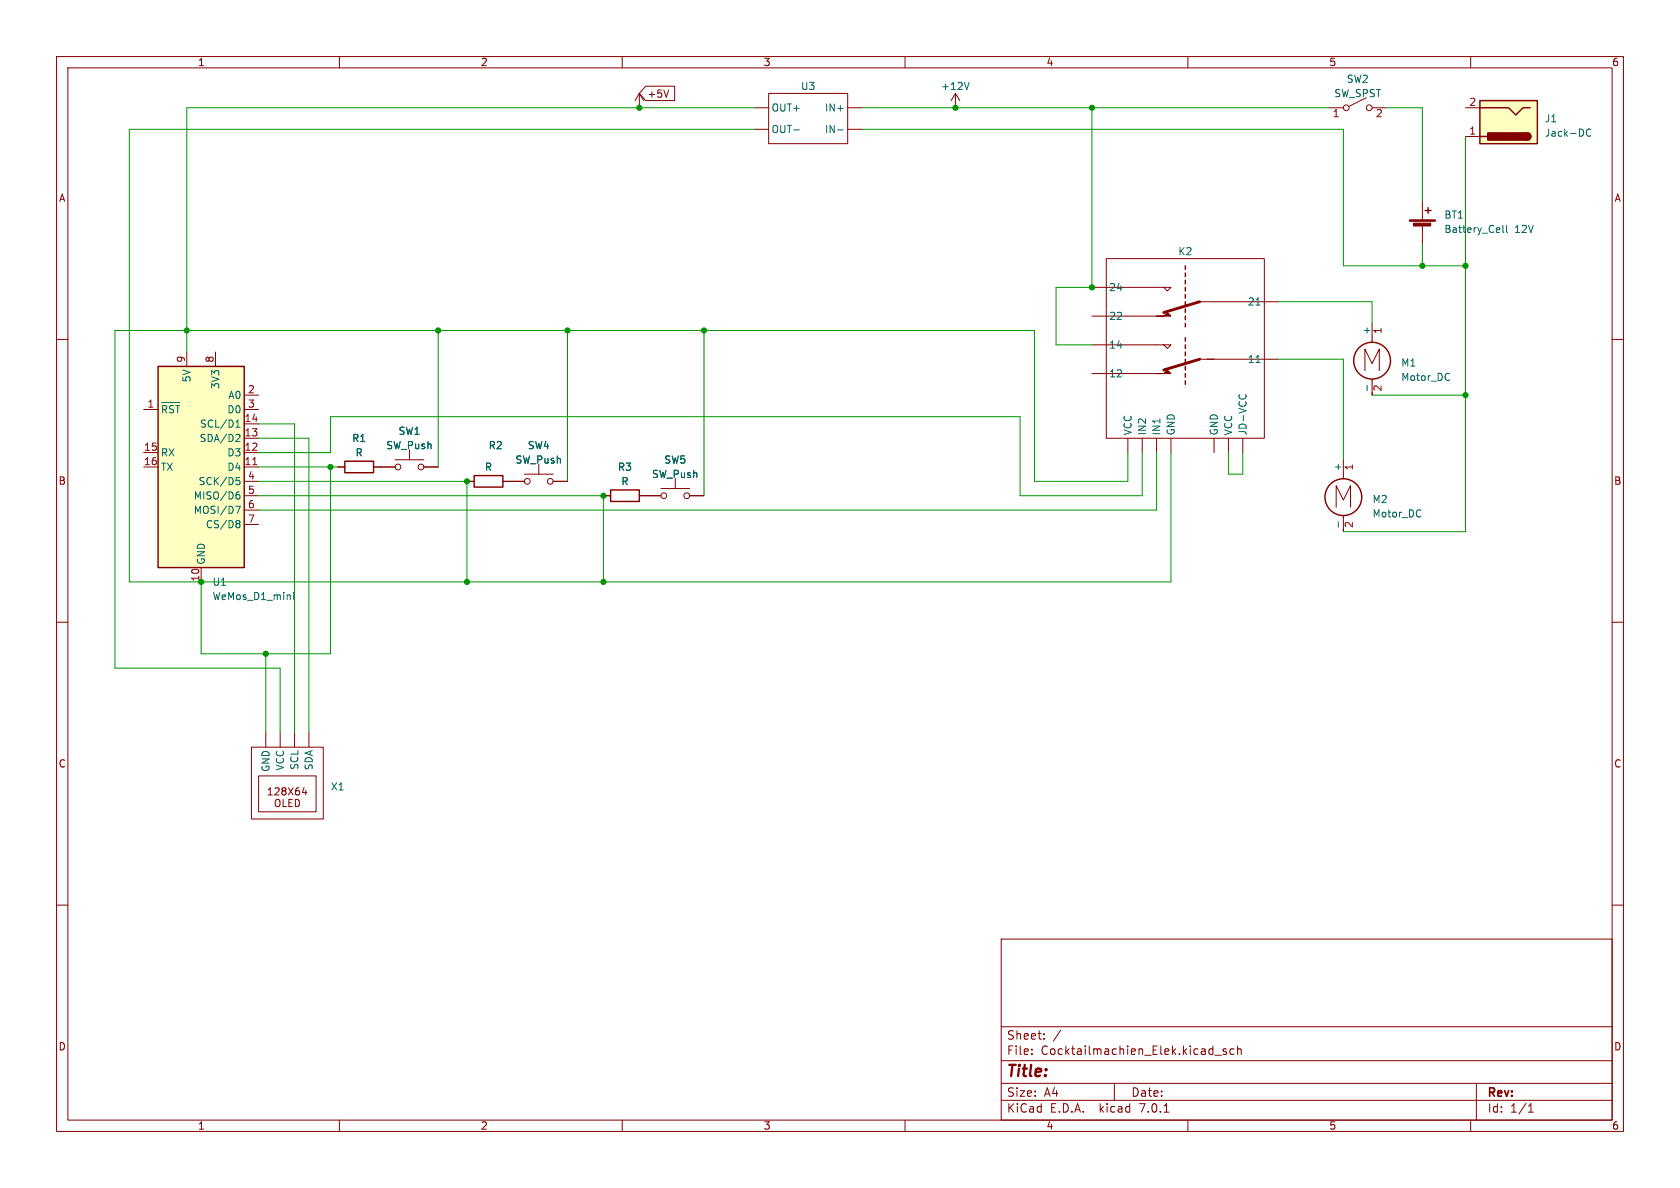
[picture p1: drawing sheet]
<svg xmlns="http://www.w3.org/2000/svg" width="297mm" height="210mm" viewBox="0 0 297 210" stroke-linecap="round" stroke-linejoin="round" font-family="sans-serif">
<g fill="none" stroke="#840000" stroke-width=".18">
<path d="M10 10h277v190h-277zM12 12h273v186h-273zM60 10v2M110 10v2M113 16.5l-.7 1.3M113 16.5v2.6M113 16.5l.8 1.3M114.1 15.2h5.2v2.6h-5.2l-1.1-1.3zM133.3 19.1h2.6M135.9 16.5h14v8.9h-14zM149.9 19.1h2.5M160 10v2"/>
<path d="M168.9 16.5l-.8 1.3M168.9 16.5v2.6M168.9 16.5l.8 1.3M210 10v2M234.9 19.1h2.6M241.6 17.3l-3.1 1.5M242.6 19.1h2.5M259.1 19.1h2.5M260 10v2M133.3 22.9h2.6M149.9 22.9h2.5M251.5 35.6v3.3"/>
<path d="M251.5 39.9v3.3M259.1 24.1h2.5M10 60h2M193 50.8h14l-.6 .6-.7-.6M193 55.9h11.5M195.6 45.7h27.9v31.8h-27.9zM212.1 53.3h14M242.6 57.2v3.3M285 60h2M25.4 72.4h2.5M33 62.2v2.6M38.1 62.2v2.6"/>
<path d="M43.2 72.4h2.5M43.2 77.5h2.5M43.2 74.9h2.5M43.2 69.9h2.5M72.4 79.5v1.8M193 61h14l-.6 .6-.7-.6M193 66h11.5M199.4 77.5v2.5M201.9 77.5v2.5M204.5 77.5v2.5M207 77.5v2.5M212.1 63.5h14"/>
<path d="M214.6 77.5v2.5M217.2 77.5v2.5M219.7 77.5v2.5M241.3 65.5v-3.8l1.3 2.6 1.2-2.6v3.8M242.6 67v2.9M25.4 82.6h2.5M25.4 80h2.5M43.2 85.1h2.5M43.2 87.6h2.5M43.2 82.6h2.5M43.2 80h2.5M43.2 90.2h2.5"/>
<path d="M43.2 92.7h2.5M59.7 82.6h1.3M66 82.6h3.8M69.8 81.3h5.1M74.9 82.6h2.6M82.5 85.1h1.3M88.9 85.1h3.8M92.7 83.8h5.1M95.2 82v1.8M97.8 85.1h2.5M106.7 87.6h1.2M113 87.6h3.8"/>
<path d="M116.8 86.4h5.1M119.4 84.6v1.8M121.9 87.6h2.6M236.2 89.7v-3.8l1.3 2.5 1.3-2.5v3.8M237.5 81.3v3.3M237.5 91.1v2.9M10 110h2M35.6 100.3v2.6M285 110h2M44.4 132.1h12.7v12.7h-12.7zM45.7 137.2h10.2v6.3h-10.2zM47 129.5v2.6"/>
<path d="M47.4 139.6l.4-.3v1.2M48.6 139.4l.5-.1 .2 .3-.7 .9h.7M49.5 129.5v2.6M50.1 139.8l-.3 .2 .1 .4 .2 .1h.2l.3-.2v-.3l-.3-.2M50.1 139.8l-.3-.2 .3-.3h.2l.3 .2-.3 .3M50.1 139.8h.2M51 139.3l.8 1.2M51.8 139.3l-.8 1.2M52.1 129.5v2.6M52.9 139.3h-.4a.85 .85 0 0 0 0 1.2l.4-.1 .1-.4-.3-.3-.3 .1-.1 .2M53.8 139.2l-.3 .9h.7M54.1 139.7v.8"/>
<path d="M54.6 129.5v2.6M10 160h2M47.4 140.5h.7M48.8 141.4l.2-.1a.43 .43 0 0 1 .5 .4v.5a.42 .42 0 0 1-.4 .4 .42 .42 0 0 1-.4-.4v-.5zM50 141.3v1.3h.6M51.1 141.9h.4M51.7 141.3h-.6v1.3h.6M52.2 141.3a.64 .64 0 0 1 .8 .7 .64 .64 0 0 1-.8 .6zM285 160h2M177 166h108v32h-108zM60 198v2M110 198v2"/>
<path d="M160 198v2M177 194.5h108M177 191.5h108M177 187.5h108M177 181.5h108M182.4 186.3v.1M182.4 185.5v.1M184.6 183.6v.1M184.6 182.8v.1M197 191.5v3M205.8 196.6h.8M210 198v2"/>
<path d="M214.8 186.5h1.1M216.8 185.5l-.4-.1-.2 .2 .1 .2 .5 .2v.3h-.6M218.1 185.5l-.4-.1-.3 .3v.4l.2 .2h.5M218.8 185.5l.2-.1 .4 .1v.9M218.8 184.9v1.5M260 198v2M261 191.5v6.5M270.2 196.6h.9M270.2 195.5l.4-.4v1.5"/>
<circle cx="238" cy="19.1" r=".51"/>
<circle cx="242.1" cy="19.1" r=".51"/>
<circle cx="70.4" cy="82.6" r=".51"/>
<circle cx="74.4" cy="82.6" r=".51"/>
<circle cx="93.2" cy="85.1" r=".51"/>
<circle cx="97.3" cy="85.1" r=".51"/>
<circle cx="117.3" cy="87.6" r=".51"/>
<circle cx="121.4" cy="87.6" r=".51"/>
</g>
<g fill="none" stroke="#840000" stroke-width=".25">
<path d="M261.6 17.8h10.2v7.6h-10.2zM261.6 19.1h5.1l1.3 1.2 1.2-1.2h1.3M252 37.2h1M252.5 36.7v1M261.6 24.1h1.3M270 23.5a.64 .64 0 0 1 .6 .6 .64 .64 0 0 1-.6 .7M209.5 47v.6M209.5 48.3v.6M209.5 49.5v.7M209.5 50.8v.6M209.5 52.1v.6M209.5 53.3v.7"/>
<path d="M209.5 54.6v.6M209.5 55.9v.6M209.5 57.2v.6M209.5 59.7v.6M27.9 64.8h15.3v35.5h-15.3zM209.5 61v.6M209.5 62.2v.7M209.5 63.5v.6M209.5 64.8v.6M209.5 66v.7M209.5 67.3v.6M61 81.5h5v2.1h-5z"/>
<path d="M83.8 84.1h5.1v2h-5.1zM107.9 86.6h5.1v2h-5.1z"/>
<circle cx="242.6" cy="63.8" r="3.3"/>
<circle cx="237.5" cy="87.9" r="3.3"/>
</g>
<g fill="none" stroke="#006464" stroke-width=".18">
<path d="M171.3 14.6l-.4 1.2M140.3 23h1M148.1 23h.9M265.7 39.8v1.1l.2 .2M266.3 39.8v1.1l.2 .2M281.2 22.9a.6 .6 0 0 0-.8 .5 .6 .6 0 0 0 .6 .7l.2-.1M222 53.9h.8M28.6 71.1h3.2M29.5 71.9l-.3-.2h-.4v1.3M30.7 71.8l-.5-.1-.2 .2M31 71.7h.8M31.4 71.7v1.3"/>
<path d="M41.7 75.5h.7M41.7 74.6l.4-.4v1.3M41.9 76.8h.4l.1 .4-.8 .9h.8M219.1 69.8l-.1 .2M220.2 69.8l.1 .2M222 64.1h.8M241.7 68.1v1M41.6 89.5h.9l-.6 1.3M41.8 84.4h.6M41.9 84.9h.3l.2 .2-.1 .5-.4 .1M41.9 87.4h.3l.2 .3v.4l-.5 .1M41.9 92h.3l.2 .3-.2 .3"/>
<path d="M41.9 92.6h.3M42.2 92.6l.2 .2v.3l-.2 .2h-.3M42.3 86.9l-.4 .1M236.6 92.2v1M51.9 104.7v.1M51.9 105.2v.8"/>
</g>
<g fill="#ffffc2" stroke="#ffffc2" stroke-width=".18">
<path d="M27.9 64.8h15.3v35.5h-15.3z"/>
<path d="M261.6 17.8h10.2v7.6h-10.2z"/>
</g>
<path d="M44.7 82.1h.7" fill="none" stroke="#a90000" stroke-width=".18"/>
<path d="M212.1 53.3l-6.4 1.9M212.1 63.5l-6.4 1.9" fill="none" stroke="#840000" stroke-width=".51"/>
<g fill="#840000" stroke="#840000" stroke-width=".18">
<path d="M204.5 55.9h1.2l.7-.7 .6 .7z"/>
<path d="M204.5 66h1.2l.7-.6 .6 .6z"/>
<path d="M249.2 38.9h4.5v.2h-4.5z"/>
<path d="M249.9 39.4h3v.6h-3z"/>
</g>
<g fill="#840000" stroke="#840000" stroke-width=".25">
<path d="M270 23.5a.64 .64 0 0 1 .6 .6 .64 .64 0 0 1-.6 .7z"/>
<path d="M263 23.5h7v1.3h-7z"/>
</g>
<g fill="none" stroke="#009600" stroke-width=".18">
<path d="M133.3 19.1h-100.3v43.1M152.4 19.1h82.5M193 19.1v31.7h-6.3v10.2h6.3M245.1 19.1h6.4v16.5M133.3 22.9h-110.4v80h184.1v-22.9M152.4 22.9h85.1v24.1h21.6M259.1 24.1v69.9h-21.6M77.5 58.4v24.2M100.3 58.4v26.7M124.5 58.4v29.2M226.1 53.3h16.5v3.9M251.5 43.2v3.8"/>
<path d="M45.7 74.9h6.4v54.6M45.7 77.5h8.9v52M226.1 63.5h11.4v17.8M242.6 69.9h16.5M45.7 80h12.7v-6.3h121.9v13.9h21.6v-7.6M45.7 82.6h14M45.7 85.1h36.8v17.8M45.7 87.6h61v15.3M58.4 82.6v33h-22.8v-12.7M199.4 80v5.1h-16.5v-26.7h-162.6v59.7h29.2v11.4M204.5 80v10.2h-158.8M217.2 80v3.8h2.5v-3.8"/>
<path d="M47 115.6v13.9"/>
</g>
<g fill="#009600" stroke="#009600" stroke-width=".18">
<circle cx="100.3" cy="58.4" r=".46"/>
<circle cx="77.5" cy="58.4" r=".46"/>
<circle cx="33" cy="58.4" r=".46"/>
<circle cx="124.5" cy="58.4" r=".46"/>
<circle cx="106.7" cy="102.9" r=".46"/>
<circle cx="82.5" cy="102.9" r=".46"/>
<circle cx="35.6" cy="102.9" r=".46"/>
<circle cx="47" cy="115.6" r=".46"/>
<circle cx="58.4" cy="82.6" r=".46"/>
<circle cx="106.7" cy="87.6" r=".46"/>
<circle cx="113" cy="19.1" r=".46"/>
<circle cx="168.9" cy="19.1" r=".46"/>
<circle cx="193" cy="19.1" r=".46"/>
<circle cx="82.5" cy="85.1" r=".46"/>
<circle cx="193" cy="50.8" r=".46"/>
<circle cx="251.5" cy="47" r=".46"/>
<circle cx="259.1" cy="47" r=".46"/>
<circle cx="259.1" cy="69.9" r=".46"/>
</g>
<text font-size="2.8" fill="#840000" x="178" y="190.8">Title:</text>
<g font-size="2.1" fill="#840000">
<text x="178" y="183.9">Sheet:</text>
<text x="186.2" y="183.9">/</text>
<text x="178" y="186.6">File:</text>
<text x="184" y="186.6">Cocktailmachien_Elek.kicad_sch</text>
<text x="178" y="196.8">KiCad</text>
<text x="178" y="194">Size:</text>
<text x="184.6" y="194">A4</text>
<text x="185.7" y="196.8">E.D.A.</text>
<text x="194.4" y="196.8">kicad</text>
<text x="200" y="194">Date:</text>
<text x="201.5" y="196.8">7.0.1</text>
<text x="263" y="194.2">Rev:</text>
<text x="263" y="196.8">Id:</text>
<text x="267" y="196.8">1/1</text>
</g>
<g font-size="1.8" fill="#840000">
<text x="35" y="11.8">1</text>
<text x="85" y="11.8">2</text>
<text x="135" y="11.8">3</text>
<text x="185" y="11.8">4</text>
<text x="235" y="11.8">5</text>
<text x="285" y="11.8">6</text>
<text x="114.5" y="17.4">+5V</text>
<text x="10.4" y="35.8">A</text>
<text x="285.4" y="35.8">A</text>
<text x="10.3" y="85.8">B</text>
<text x="285.3" y="85.8">B</text>
<text x="10.3" y="135.8">C</text>
<text x="285.3" y="135.8">C</text>
<text x="10.3" y="185.8">D</text>
<text x="285.3" y="185.8">D</text>
<text x="35" y="199.8">1</text>
<text x="85" y="199.8">2</text>
<text x="135" y="199.8">3</text>
<text x="185" y="199.8">4</text>
<text x="235" y="199.8">5</text>
<text x="285" y="199.8">6</text>
</g>
<g font-size="1.8" fill="#006464">
<text x="141.5" y="16.1">U3</text>
<text x="166.3" y="16.1">+12V</text>
<text x="235.8" y="17.3">SW_SPST</text>
<text x="238" y="14.8">SW2</text>
<text x="136.4" y="19.9">OUT+</text>
<text x="136.4" y="23.7">OUT-</text>
<text x="145.7" y="19.9">IN+</text>
<text x="145.7" y="23.7">IN-</text>
<text x="273.1" y="21.8">J1</text>
<text x="273.1" y="24.3">Jack-DC</text>
<text x="255.3" y="38.8">BT1</text>
<text x="255.3" y="41.3">Battery_Cell</text>
<text x="267.7" y="41.3">12V</text>
<text x="208.2" y="45.3">K2</text>
<text x="196.1" y="51.6">24</text>
<text x="196.1" y="56.7">22</text>
<text x="220.5" y="54.2">21</text>
<text x="242.3" y="59.3" transform="rotate(-90 242.3 59.3)">+</text>
<text x="196.1" y="61.8">14</text>
<text x="220.5" y="64.3">11</text>
<text x="247.7" y="65">M1</text>
<text x="33.8" y="67.7" transform="rotate(-90 33.8 67.7)">5V</text>
<text x="38.9" y="68.9" transform="rotate(-90 38.9 68.9)">3V3</text>
<text x="40.2" y="70.7">A0</text>
<text x="196.1" y="66.9">12</text>
<text x="247.7" y="67.5">Motor_DC</text>
<text x="28.4" y="73.8">~{RST}</text>
<text x="35.2" y="75.8">SCL/D1</text>
<text x="40.1" y="73.2">D0</text>
<text x="70.4" y="77">SW1</text>
<text x="200.2" y="77" transform="rotate(-90 200.2 77)">VCC</text>
<text x="202.8" y="77" transform="rotate(-90 202.8 77)">IN2</text>
<text x="205.3" y="77" transform="rotate(-90 205.3 77)">IN1</text>
<text x="207.8" y="77" transform="rotate(-90 207.8 77)">GND</text>
<text x="215.5" y="77" transform="rotate(-90 215.5 77)">GND</text>
<text x="218" y="77" transform="rotate(-90 218 77)">VCC</text>
<text x="220.5" y="77" transform="rotate(-90 220.5 77)">JD-VCC</text>
<text x="28.4" y="80.8">RX</text>
<text x="28.4" y="83.4">TX</text>
<text x="35.2" y="78.3">SDA/D2</text>
<text x="40.1" y="83.4">D4</text>
<text x="40.1" y="80.8">D3</text>
<text x="62.2" y="78.3">R1</text>
<text x="62.8" y="80.8">R</text>
<text x="68.2" y="79.6">SW_Push</text>
<text x="85.7" y="83.4">R</text>
<text x="86.3" y="79.6">R2</text>
<text x="91.1" y="82.1">SW_Push</text>
<text x="93.3" y="79.6">SW4</text>
<text x="109.2" y="83.4">R3</text>
<text x="117.4" y="82.1">SW5</text>
<text x="237.2" y="83.4" transform="rotate(-90 237.2 83.4)">+</text>
<text x="34.1" y="88.5">MISO/D6</text>
<text x="35" y="85.9">SCK/D5</text>
<text x="109.8" y="85.9">R</text>
<text x="115.2" y="84.6">SW_Push</text>
<text x="242.6" y="89.1">M2</text>
<text x="34.1" y="91">MOSI/D7</text>
<text x="36.3" y="93.5">CS/D8</text>
<text x="242.6" y="91.6">Motor_DC</text>
<text x="36.4" y="99.8" transform="rotate(-90 36.4 99.8)">GND</text>
<text x="37.5" y="106.2">WeMos_D1_mini</text>
<text x="37.5" y="103.7">U1</text>
<text x="47.8" y="136.6" transform="rotate(-90 47.8 136.6)">GND</text>
<text x="50.4" y="136.3" transform="rotate(-90 50.4 136.3)">VCC</text>
<text x="52.9" y="136.2" transform="rotate(-90 52.9 136.2)">SCL</text>
<text x="55.4" y="136.3" transform="rotate(-90 55.4 136.3)">SDA</text>
<text x="58.4" y="139.9">X1</text>
</g>
<g font-size="1.8" fill="#a90000">
<text x="235.6" y="21">1</text>
<text x="243.2" y="21">2</text>
<text x="259.7" y="23.9">1</text>
<text x="259.7" y="18.8">2</text>
<text x="244.5" y="59.1" transform="rotate(-90 244.5 59.1)">1</text>
<text x="32.8" y="64.2" transform="rotate(-90 32.8 64.2)">9</text>
<text x="37.8" y="64.2" transform="rotate(-90 37.8 64.2)">8</text>
<text x="43.8" y="69.6">2</text>
<text x="244.5" y="69.2" transform="rotate(-90 244.5 69.2)">2</text>
<text x="26" y="72.1">1</text>
<text x="43.2" y="77.2">13</text>
<text x="43.2" y="74.7">14</text>
<text x="43.8" y="72.1">3</text>
<text x="25.4" y="79.8">15</text>
<text x="25.4" y="82.3">16</text>
<text x="43.2" y="82.3">11</text>
<text x="43.2" y="79.8">12</text>
<text x="239.4" y="83.2" transform="rotate(-90 239.4 83.2)">1</text>
<text x="43.8" y="84.8">4</text>
<text x="43.8" y="87.4">5</text>
<text x="43.8" y="89.9">6</text>
<text x="43.8" y="92.5">7</text>
<text x="239.4" y="93.4" transform="rotate(-90 239.4 93.4)">2</text>
<text x="35.3" y="102.9" transform="rotate(-90 35.3 102.9)">10</text>
</g>
</svg>
